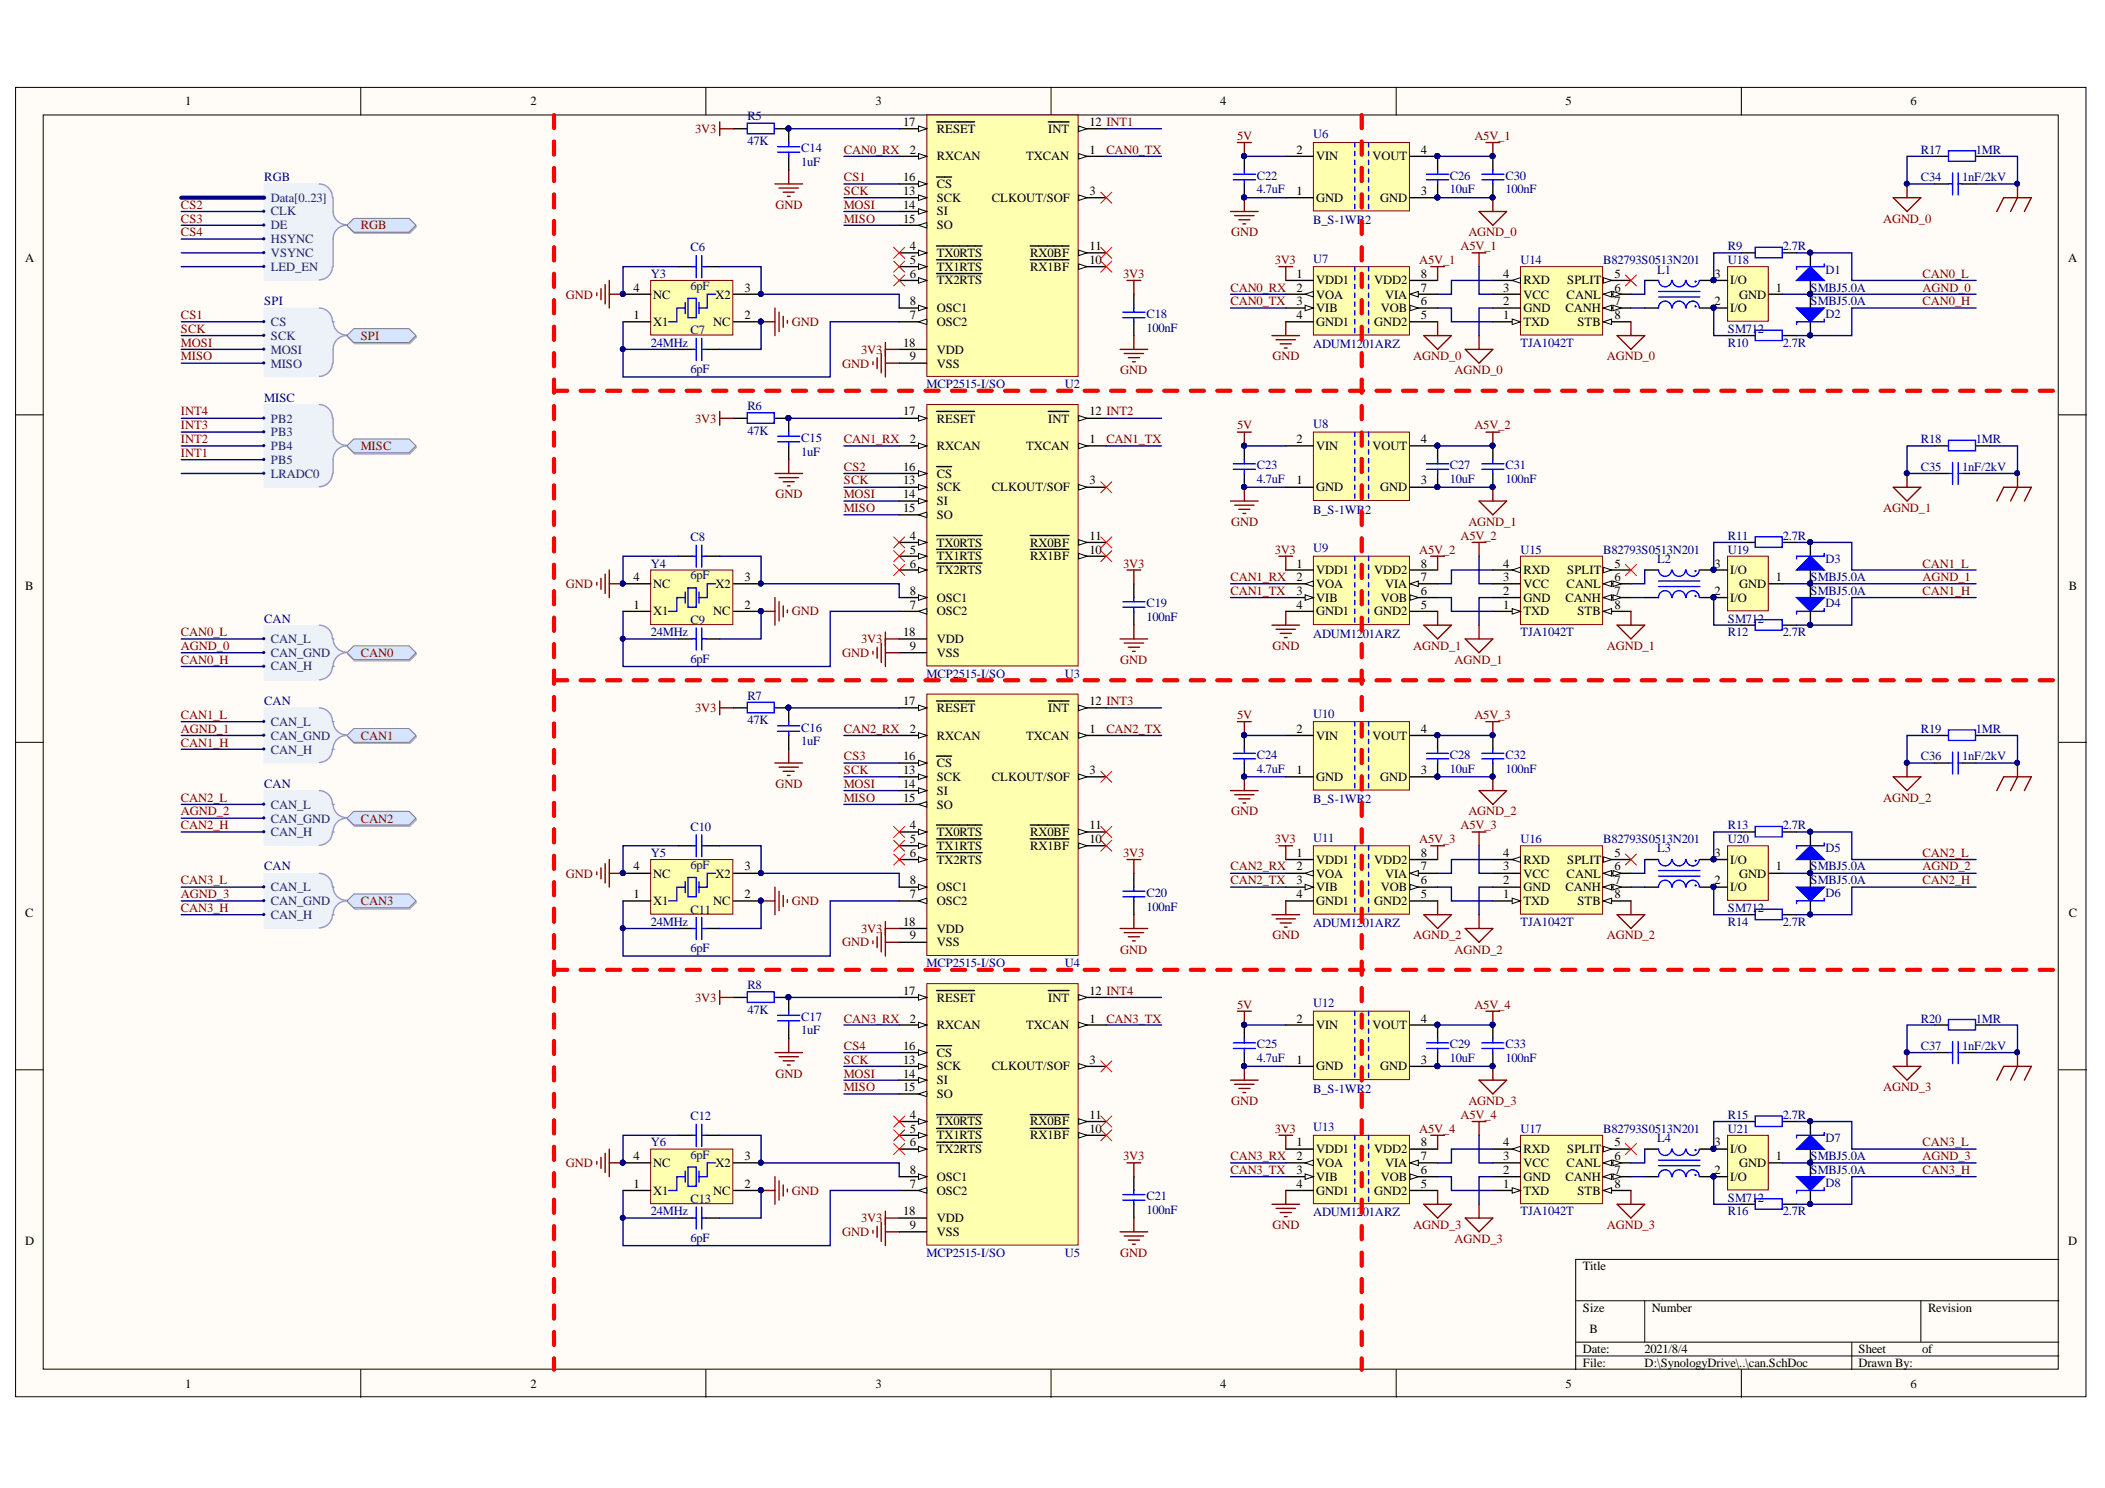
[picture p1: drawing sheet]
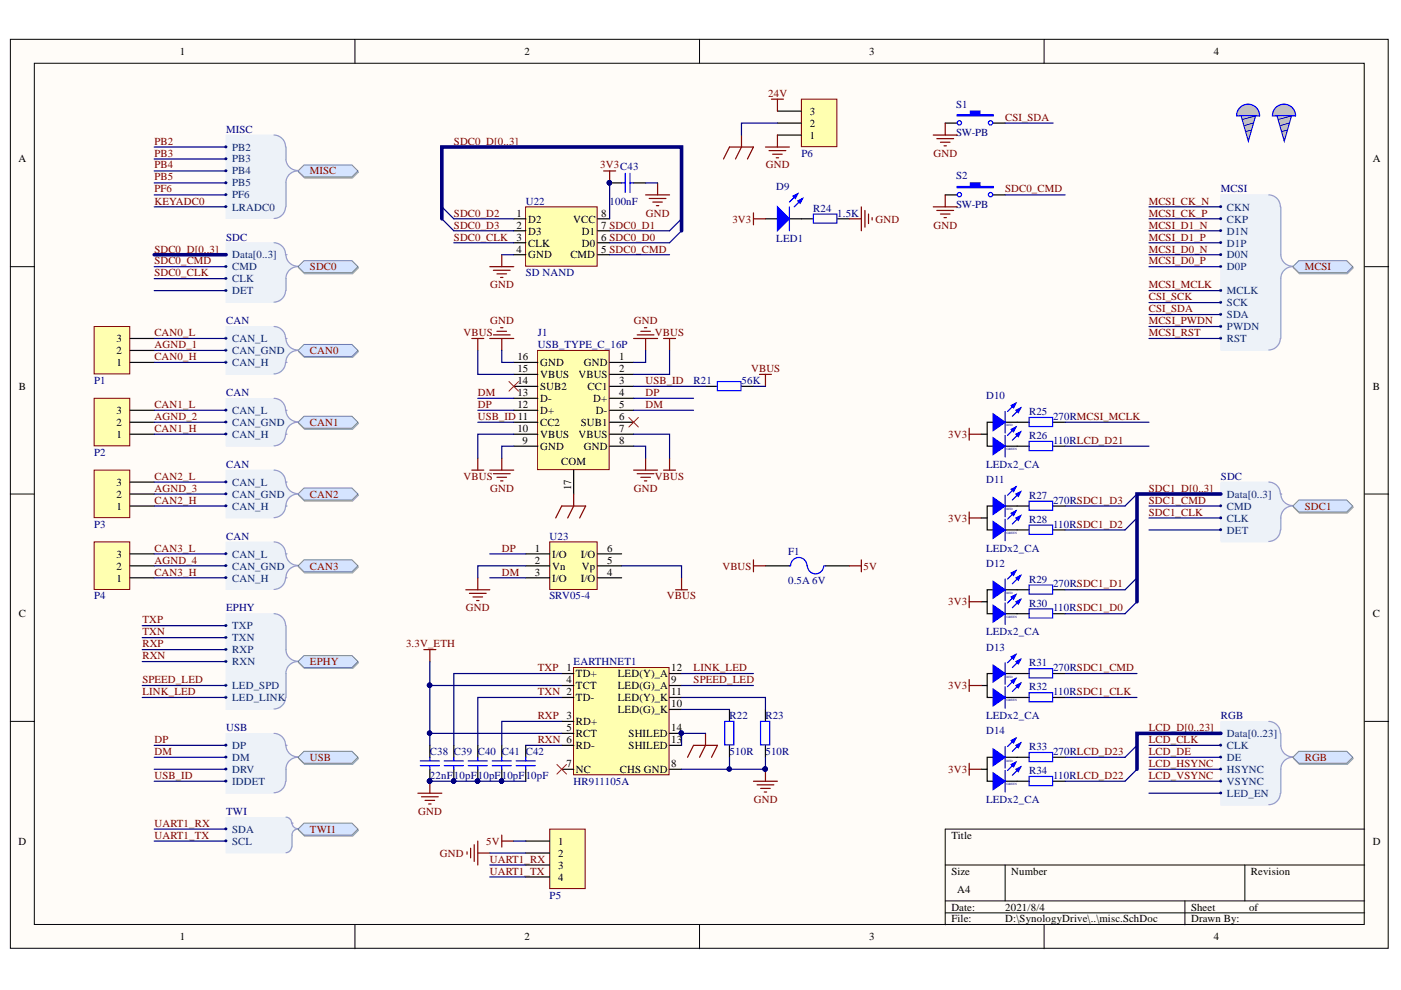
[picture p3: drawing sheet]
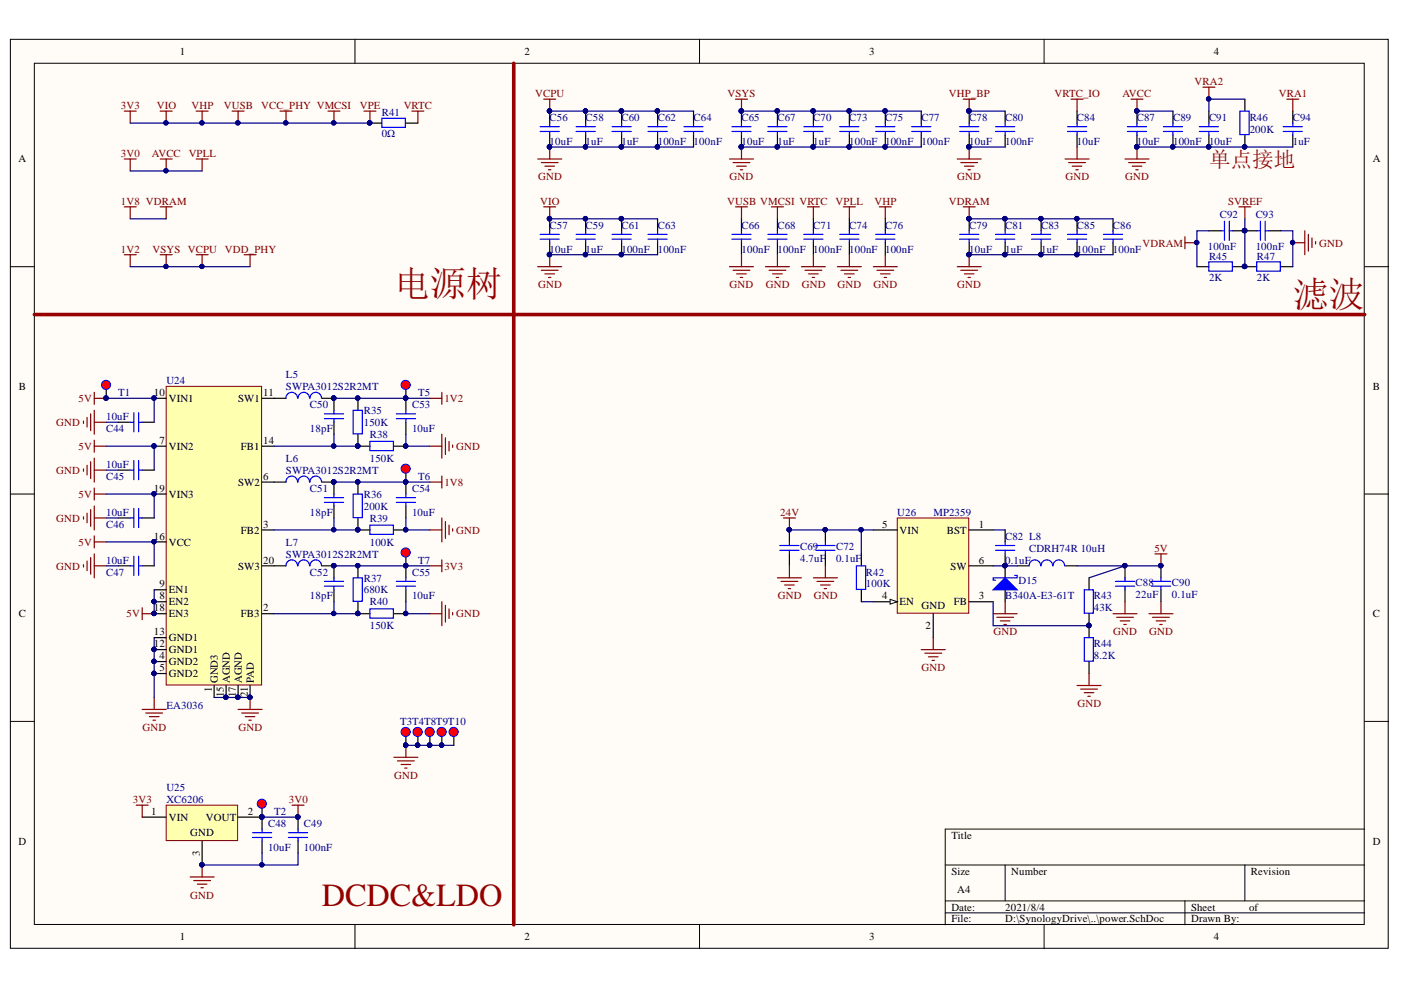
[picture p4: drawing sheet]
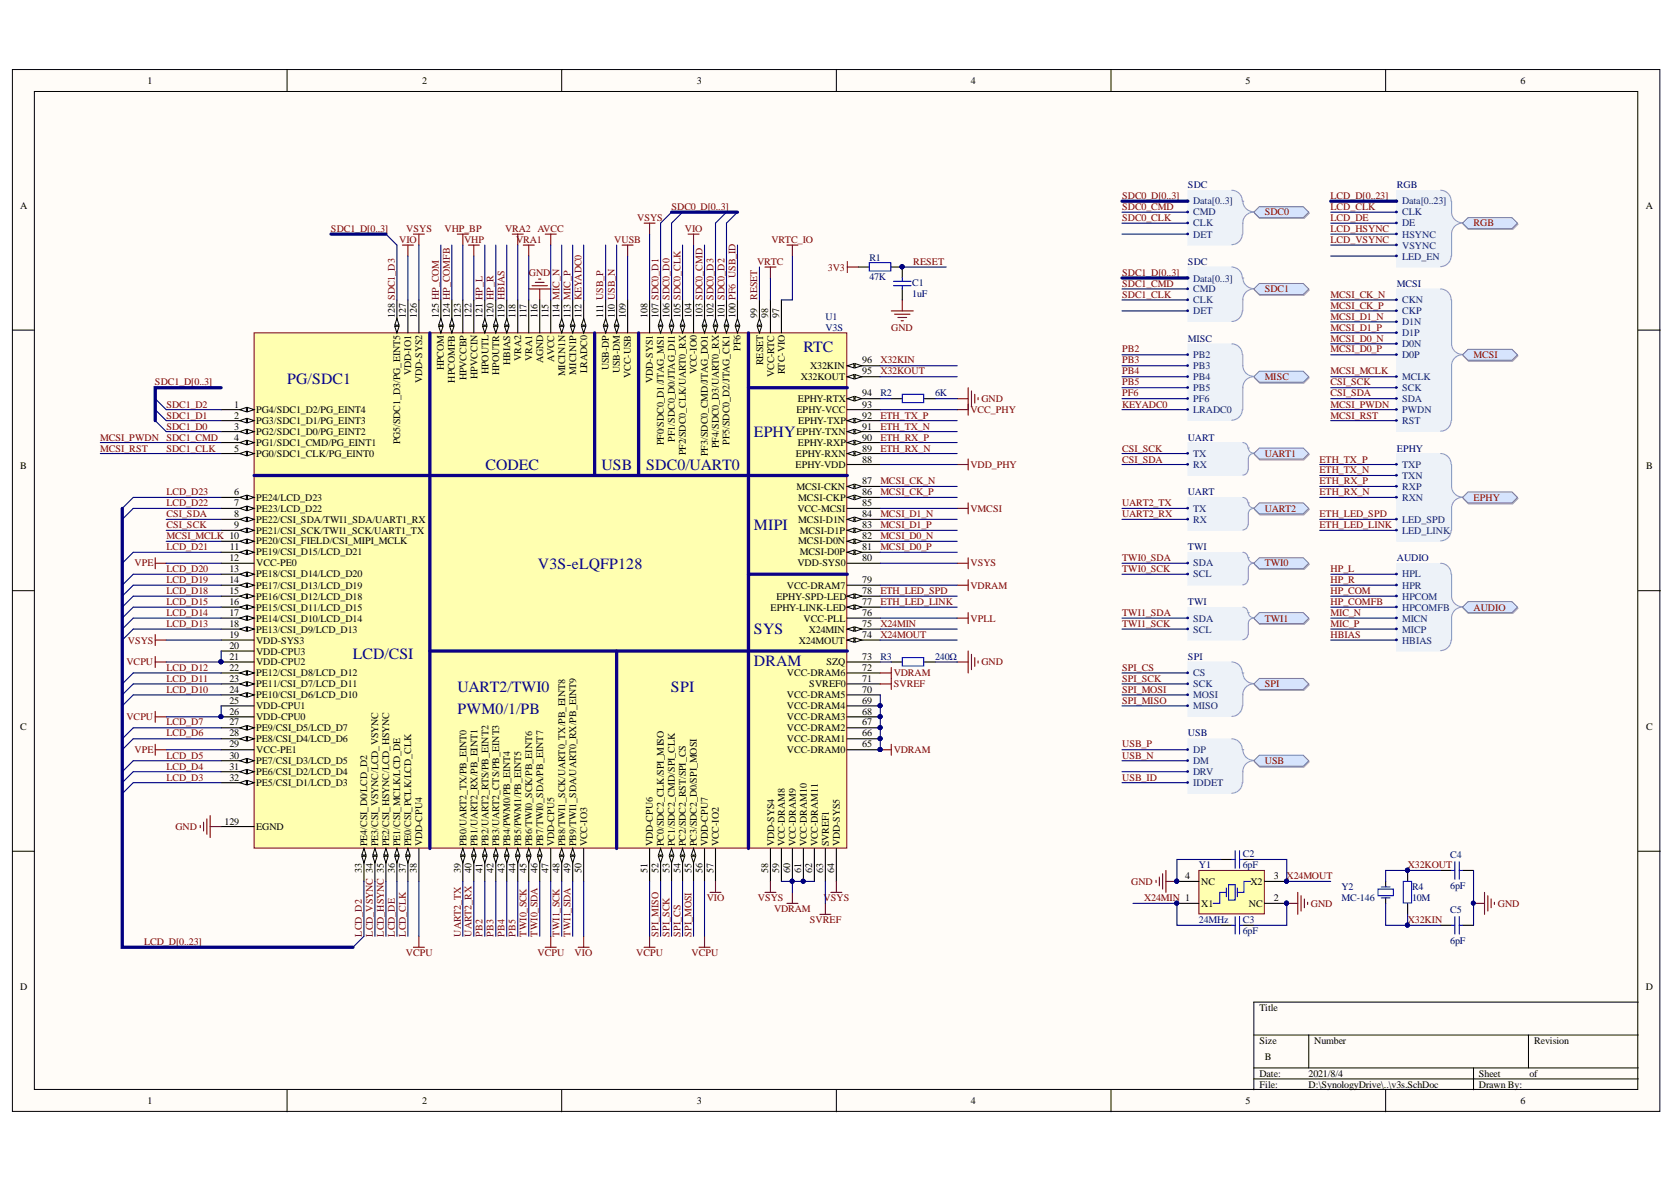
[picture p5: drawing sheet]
# Altium project can_gateway_4.PrjPcb
5 sheets, 219 parts. Net scope: hierarchical (ports join the sheet entries above them; power ports are global).
Board file: can_gateway_4.PcbDoc
Sheets:
  can_gateway_4.SchDoc
    U_v3s = v3s.SchDoc
    U_power = power.SchDoc
    U_can = can.SchDoc
    U_misc = misc.SchDoc

## Sheet can_gateway_4.SchDoc
size A4

### Sub-sheets
U_can = can.SchDoc: SPI (harness SPI), MISC (harness MISC), RGB (harness RGB), CAN3 (harness CAN), CAN2 (harness CAN), CAN1 (harness CAN), CAN0 (harness CAN)
U_misc = misc.SchDoc: SDC0 (harness SDC), CAN3 (harness CAN), CAN2 (harness CAN), CAN1 (harness CAN), CAN0 (harness CAN), EPHY (harness EPHY), USB (harness USB), MISC (harness MISC), SDC1 (harness SDC), RGB (harness RGB), MCSI (harness MCSI), TWI1 (harness TWI)
U_power = power.SchDoc: no entries
U_v3s = v3s.SchDoc: SDC0 (harness SDC), SDC1 (harness SDC), MISC (harness MISC), UART1 (harness UART), UART2 (harness UART), TWI0 (harness TWI), TWI1 (harness TWI), SPI (harness SPI), USB (harness USB), RGB (harness RGB), MCSI (harness MCSI), EPHY (harness EPHY), AUDIO (harness AUDIO)

### Buses and harness runs
harness sheet U_can/CAN0 = sheet U_misc/CAN0
harness sheet U_can/CAN1 = sheet U_misc/CAN1
harness sheet U_can/CAN2 = sheet U_misc/CAN2
harness sheet U_can/CAN3 = sheet U_misc/CAN3
harness sheet U_can/MISC = sheet U_misc/MISC = sheet U_v3s/MISC
harness sheet U_can/RGB = sheet U_misc/RGB = sheet U_v3s/RGB
harness sheet U_can/SPI = sheet U_v3s/SPI
harness sheet U_misc/EPHY = sheet U_v3s/EPHY
harness sheet U_misc/MCSI = sheet U_v3s/MCSI
harness sheet U_misc/SDC0 = sheet U_v3s/SDC0
harness sheet U_misc/SDC1 = sheet U_v3s/SDC1
harness sheet U_misc/TWI1 = sheet U_v3s/TWI1
harness sheet U_misc/USB = sheet U_v3s/USB

## Sheet v3s.SchDoc
size B

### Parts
C1  1uF  [CAPC1608L]
C2  6pF  [CAPC1608L]
C3  6pF  [CAPC1608L]
C4  6pF  [CAPC1608L]
C5  6pF  [CAPC1608L]
R1  47K  [RESC1608L]
R2  6K  [RESC1608L]
R3  240Ω  [RESC1608L]
R4  10M  [RESC1608L]
U1  V3S  [V3S_L]
Y1  24MHz  [XTAL-3225]
Y2  MC-146  [MC-146]

### Ports
AUDIO (harness AUDIO), EPHY (harness EPHY), MCSI (harness MCSI), MISC (harness MISC), RGB (harness RGB), SDC0 (harness SDC), SDC1 (harness SDC), SPI (harness SPI), TWI0 (harness TWI), TWI1 (harness TWI), UART1 (harness UART), UART2 (harness UART), USB (harness USB)

### Harnesses
SDC: Data[0..3], CMD, CLK, DET
UART: TX, RX
TWI: SDA, SCL
SPI: CS, SCK, MOSI, MISO
USB: DP, DM, DRV, IDDET
RGB: Data[0..23], CLK, DE, HSYNC, VSYNC, LED_EN
MCSI: CKN, CKP, D1N, D1P, D0N, D0P, MCLK, SCK, SDA, PWDN, RST
EPHY: TXP, TXN, RXP, RXN, LED_SPD, LED_LINK
AUDIO: HPL, HPR, HPCOM, HPCOMFB, MICP, HBIAS, MICN
MISC: PB2, PB3, PB4, PB5, LRADC0, PF6

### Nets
3V3: R1.1 U1.12(VCC-PE0) U1.29(VCC-PE1) U1.50(VCC-IO3) U1.57(VCC-IO2) U1.85(VCC-MCSI) U1.93(EPHY-VCC) U1.104(VCC-IO0) U1.109(VCC-USB) U1.122(HPVCCIN) U1.127(VDD-IO1)  [also labelled VCC_PHY, VHP, VIO, VMCSI, VPE, VUSB]
AVCC: U1.76(VCC-PLL) U1.115(AVCC)  [also labelled VPLL]  [project net 3V0]
GND: C1.1 C2.1 C3.2 C4.2 C5.2 R2.1 R3.1 U1.116(AGND) U1.129(EGND) Y1.2(NC) Y1.4(NC)
SVREF: U1.63(SVREF1) U1.71(SVREF0)
VCPU: U1.19(VDD-SYS3) U1.20(VDD-CPU3) U1.21(VDD-CPU2) U1.25(VDD-CPU1) U1.26(VDD-CPU0) U1.38(VDD-CPU4) U1.47(VDD-CPU5) U1.51(VDD-CPU6) U1.56(VDD-CPU7) U1.58(VDD-SYS4) U1.64(VDD-SYS5) U1.80(VDD-SYS0) U1.88(EPHY-VDD) U1.108(VDD-SYS1) U1.126(VDD-SYS2)  [also labelled VDD_PHY, VSYS]  [project net 1V2]
VDRAM: U1.59(VCC-DRAM8) U1.60(VCC-DRAM9) U1.61(VCC-DRAM10) U1.62(VCC-DRAM11) U1.65(VCC-DRAM0) U1.66(VCC-DRAM1) U1.67(VCC-DRAM2) U1.68(VCC-DRAM3) U1.69(VCC-DRAM4) U1.70(VCC-DRAM5) U1.72(VCC-DRAM6) U1.79(VCC-DRAM7)  [project net 1V8]
VHP_BP: U1.123(HPVCCBP)
VRA1: U1.117(VRA1)
VRA2: U1.118(VRA2)
VRTC: U1.98(VCC-RTC)
VRTC_IO: U1.97(RTC-VIO)
CSI_SCK: U1.9(PE21/CSI_SCK/TWI1_SCK/UART1_TX) ; port UART1.TX, port MCSI.SCK
CSI_SDA: U1.8(PE22/CSI_SDA/TWI1_SDA/UART1_RX) ; port UART1.RX, port MCSI.SDA
ETH_LED_LINK: U1.77(EPHY-LINK-LED) ; port EPHY.LED_LINK
ETH_LED_SPD: U1.78(EPHY-SPD-LED) ; port EPHY.LED_SPD
ETH_RX_N: U1.89(EPHY-RXN) ; port EPHY.RXN
ETH_RX_P: U1.90(EPHY-RXP) ; port EPHY.RXP
ETH_TX_N: U1.91(EPHY-TXN) ; port EPHY.TXN
ETH_TX_P: U1.92(EPHY-TXP) ; port EPHY.TXP
HBIAS: U1.119(HBIAS) ; port AUDIO.HBIAS
HP_COM: U1.125(HPCOM) ; port AUDIO.HPCOM
HP_COMFB: U1.124(HPCOMFB) ; port AUDIO.HPCOMFB
HP_L: U1.121(HPOUTL) ; port AUDIO.HPL
HP_R: U1.120(HPOUTR) ; port AUDIO.HPR
KEYADC0: U1.112(LRADC0) ; port MISC.LRADC0
LCD_CLK: U1.37(PE0/CSI_PCLK/LCD_CLK) ; port RGB.CLK  [project net CS2]
LCD_D2: U1.33(PE4/CSI_D0/LCD_D2)
LCD_D3: U1.32(PE5/CSI_D1/LCD_D3)
LCD_D4: U1.31(PE6/CSI_D2/LCD_D4)
LCD_D5: U1.30(PE7/CSI_D3/LCD_D5)
LCD_D6: U1.28(PE8/CSI_D4/LCD_D6)
LCD_D7: U1.27(PE9/CSI_D5/LCD_D7)
LCD_D10: U1.24(PE10/CSI_D6/LCD_D10)
LCD_D11: U1.23(PE11/CSI_D7/LCD_D11)
LCD_D12: U1.22(PE12/CSI_D8/LCD_D12)
LCD_D13: U1.18(PE13/CSI_D9/LCD_D13)
LCD_D14: U1.17(PE14/CSI_D10/LCD_D14)
LCD_D15: U1.16(PE15/CSI_D11/LCD_D15)
LCD_D18: U1.15(PE16/CSI_D12/LCD_D18)
LCD_D19: U1.14(PE17/CSI_D13/LCD_D19)
LCD_D20: U1.13(PE18/CSI_D14/LCD_D20)
LCD_D21: U1.11(PE19/CSI_D15/LCD_D21)
LCD_D22: U1.7(PE23/LCD_D22)
LCD_D23: U1.6(PE24/LCD_D23)
LCD_DE: U1.36(PE1/CSI_MCLK/LCD_DE) ; port RGB.DE  [project net CS3]
LCD_HSYNC: U1.35(PE2/CSI_HSYNC/LCD_HSYNC) ; port RGB.HSYNC  [project net CS4]
LCD_VSYNC: U1.34(PE3/CSI_VSYNC/LCD_VSYNC) ; port RGB.VSYNC
MCSI_CK_N: U1.87(MCSI-CKN) ; port MCSI.CKN
MCSI_CK_P: U1.86(MCSI-CKP) ; port MCSI.CKP
MCSI_D0_N: U1.82(MCSI-D0N) ; port MCSI.D0N
MCSI_D0_P: U1.81(MCSI-D0P) ; port MCSI.D0P
MCSI_D1_N: U1.84(MCSI-D1N) ; port MCSI.D1N
MCSI_D1_P: U1.83(MCSI-D1P) ; port MCSI.D1P
MCSI_MCLK: U1.10(PE20/CSI_FIELD/CSI_MIPI_MCLK) ; port MCSI.MCLK
MCSI_PWDN: U1.4(PG1/SDC1_CMD/PG_EINT1) ; port SDC1.CMD, port MCSI.PWDN  [also labelled SDC1_CMD]
MCSI_RST: U1.5(PG0/SDC1_CLK/PG_EINT0) ; port SDC1.CLK, port MCSI.RST  [also labelled SDC1_CLK]
MIC_N: U1.114(MICIN1N) ; port AUDIO.MICN
MIC_P: U1.113(MICIN1P) ; port AUDIO.MICP
PB2: U1.41(PB2/UART2_RTS/PB_EINT2) ; port MISC.PB2  [project net INT4]
PB3: U1.42(PB3/UART2_CTS/PB_EINT3) ; port MISC.PB3  [project net INT3]
PB4: U1.43(PB4/PWM0/PB_EINT4) ; port MISC.PB4  [project net INT2]
PB5: U1.44(PB5/PWM1/PB_EINT5) ; port MISC.PB5  [project net INT1]
PF6: U1.100(PF6) ; port USB.IDDET, port MISC.PF6  [also labelled USB_ID]
RESET: C1.2 R1.2 U1.99(RESET)
SDC0_CLK: U1.105(PF2/SDC0_CLK/UART0_RX) ; port SDC0.CLK
SDC0_CMD: U1.103(PF3/SDC0_CMD/JTAG_DO1) ; port SDC0.CMD
SDC0_D0: U1.106(PF1/SDC0_D0/JTAG_DI1)
SDC0_D1: U1.107(PF0/SDC0_D1/JTAG_MS1)
SDC0_D2: U1.101(PF5/SDC0_D2/JTAG_CK1)
SDC0_D3: U1.102(PF4/SDC0_D3/UART0_RX)
SDC1_D0: U1.3(PG2/SDC1_D0/PG_EINT2)
SDC1_D1: U1.2(PG3/SDC1_D1/PG_EINT3)
SDC1_D2: U1.1(PG4/SDC1_D2/PG_EINT4)
SDC1_D3: U1.128(PG5/SDC1_D3/PG_EINT5)
SPI_CS: U1.54(PC2/SDC2_RST/SPI_CS) ; port SPI.CS  [project net CS1]
SPI_MISO: U1.52(PC0/SDC2_CLK/SPI_MISO) ; port SPI.MISO  [project net MISO]
SPI_MOSI: U1.55(PC3/SDC2_D0/SPI_MOSI) ; port SPI.MOSI  [project net MOSI]
SPI_SCK: U1.53(PC1/SDC2_CMD/SPI_CLK) ; port SPI.SCK  [project net SCK]
TWI0_SCK: U1.45(PB6/TWI0_SCK/PB_EINT6) ; port TWI0.SCL
TWI0_SDA: U1.46(PB7/TWI0_SDA/PB_EINT7) ; port TWI0.SDA
TWI1_SCK: U1.48(PB8/TWI1_SCK/UART0_TX/PB_EINT8) ; port TWI1.SCL
TWI1_SDA: U1.49(PB9/TWI1_SDA/UART0_RX/PB_EINT9) ; port TWI1.SDA
UART2_RX: U1.40(PB1/UART2_RX/PB_EINT1) ; port UART2.RX
UART2_TX: U1.39(PB0/UART2_TX/PB_EINT0) ; port UART2.TX
USB_N: U1.110(USB-DM) ; port USB.DM  [project net DM]
USB_P: U1.111(USB-DP) ; port USB.DP  [project net DP]
X24MIN: C3.1 U1.75(X24MIN) Y1.1(X1)
X24MOUT: C2.2 U1.74(X24MOUT) Y1.3(X2)
X32KIN: C5.1 R4.1 U1.96(X32KIN) Y2.2(OSC2)
X32KOUT: C4.1 R4.2 U1.95(X32KOUT) Y2.1(OSC1)
NetR2_2: R2.2 U1.94(EPHY-RTX)
NetR3_2: R3.2 U1.73(SZQ)

### Buses and harness runs
bus LCD_D[0..23]
bus SDC0_D[0..3]
bus SDC1_D[0..3]

## Sheet power.SchDoc
size A4

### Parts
C44  10uF  [CAPC1608L]
C45  10uF  [CAPC1608L]
C46  10uF  [CAPC1608L]
C47  10uF  [CAPC1608L]
C48  10uF  [CAPC1608L]
C49  100nF  [CAPC1608L]
C50  18pF  [CAPC1608L]
C51  18pF  [CAPC1608L]
C52  18pF  [CAPC1608L]
C53  10uF  [CAPC1608L]
C54  10uF  [CAPC1608L]
C55  10uF  [CAPC1608L]
C56  10uF  [CAPC1608L]
C57  10uF  [CAPC1608L]
C58  1uF  [CAPC1608L]
C59  1uF  [CAPC1608L]
C60  1uF  [CAPC1608L]
C61  100nF  [CAPC1608L]
C62  100nF  [CAPC1608L]
C63  100nF  [CAPC1608L]
C64  100nF  [CAPC1608L]
C65  10uF  [CAPC1608L]
C66  100nF  [CAPC1608L]
C67  1uF  [CAPC1608L]
C68  100nF  [CAPC1608L]
C69  4.7uF  [CAPC3216L]
C70  1uF  [CAPC1608L]
C71  100nF  [CAPC1608L]
C72  0.1uF  [CAPC2012L]
C73  100nF  [CAPC1608L]
C74  100nF  [CAPC1608L]
C75  100nF  [CAPC1608L]
C76  100nF  [CAPC1608L]
C77  100nF  [CAPC1608L]
C78  10uF  [CAPC1608L]
C79  10uF  [CAPC1608L]
C80  100nF  [CAPC1608L]
C81  1uF  [CAPC1608L]
C82  0.1uF  [CAPC1608L]
C83  1uF  [CAPC1608L]
C84  10uF  [CAPC1608L]
C85  100nF  [CAPC1608L]
C86  100nF  [CAPC1608L]
C87  10uF  [CAPC1608L]
C88  22uF  [CAPC3216L]
C89  100nF  [CAPC1608L]
C90  0.1uF  [CAPC2012L]
C91  10uF  [CAPC1608L]
C92  100nF  [CAPC1608L]
C93  100nF  [CAPC1608L]
C94  1uF  [CAPC1608L]
D15  B340A-E3-61T  [DO-214AC]
L5  SWPA3012S2R2MT  [IND3012_L]
L6  SWPA3012S2R2MT  [IND3012_L]
L7  SWPA3012S2R2MT  [IND3012_L]
L8  CDRH74R 10uH  [IND_7545]
R35  150K  [RESC1608L]
R36  200K  [RESC1608L]
R37  680K  [RESC1608L]
R38  150K  [RESC1608L]
R39  100K  [RESC1608L]
R40  150K  [RESC1608L]
R41  0Ω  [RESC1608L]
R42  100K  [RESC1608L]
R43  43K  [RESC1608L]
R44  8.2K  [RESC1608L]
R45  2K  [RESC1608L]
R46  200K  [RESC1608L]
R47  2K  [RESC1608L]
T1  TEST_POINT  [TEST_POINT_0.8]  (value not drawn)
T2  TEST_POINT  [TEST_POINT_0.8]  (value not drawn)
T3  TEST_POINT  [TEST_POINT_0.8]  (value not drawn)
T4  TEST_POINT  [TEST_POINT_0.8]  (value not drawn)
T5  TEST_POINT  [TEST_POINT_0.8]  (value not drawn)
T6  TEST_POINT  [TEST_POINT_0.8]  (value not drawn)
T7  TEST_POINT  [TEST_POINT_0.8]  (value not drawn)
T8  TEST_POINT  [TEST_POINT_0.8]  (value not drawn)
T9  TEST_POINT  [TEST_POINT_0.8]  (value not drawn)
T10  TEST_POINT  [TEST_POINT_0.8]  (value not drawn)
U24  EA3036  [QFN20_L]
U25  XC6206  [SOT23_L]
U26  MP2359  [SOT23-6_L]

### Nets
1V2: C50.2 C53.2 C56.2 C58.2 C60.2 C62.2 C64.2 C65.2 C67.2 C70.2 C73.2 C75.2 C77.2 L5.2 R35.2 T5.1  [also labelled VCPU, VDD_PHY, VSYS]
1V8: C51.2 C54.2 C79.2 C81.2 C83.2 C85.2 C86.2 C92.2 L6.2 R36.2 R45.1 T6.1  [also labelled VDRAM]
3V0: C48.2 C49.2 C74.2 C87.2 C89.2 T2.1 U25.2(VOUT)  [also labelled AVCC, VPLL]
3V3: C52.2 C55.2 C57.2 C59.2 C61.2 C63.2 C66.2 C68.2 C76.2 L7.2 R37.2 R41.1 T7.1 U25.1(VIN)  [also labelled VCC_PHY, VHP, VIO, VMCSI, VPE, VUSB]
5V: C44.1 C45.1 C46.1 C47.1 C88.2 C90.2 L8.2 R43.2 T1.1 U24.7(VIN2) U24.8(EN2) U24.9(EN1) U24.10(VIN1) U24.16(VCC) U24.18(EN3) U24.19(VIN3)
24V: C69.2 C72.2 R42.2 U26.5(VIN)
GND: C44.2 C45.2 C46.2 C47.2 C48.1 C49.1 C53.1 C54.1 C55.1 C56.1 C57.1 C58.1 C59.1 C60.1 C61.1 C62.1 C63.1 C64.1 C65.1 C66.1 C67.1 C68.1 C69.1 C70.1 C71.1 C72.1 C73.1 C74.1 C75.1 C76.1 C77.1 C78.1 C79.1 C80.1 C81.1 C83.1 C84.1 C85.1 C86.1 C87.1 C88.1 C89.1 C90.1 C91.1 C93.1 C94.1 D15.1(A) R38.1 R39.1 R40.1 R44.1 R46.1 R47.2 T3.1 T4.1 T8.1 T9.1 T10.1 U24.1(GND3) U24.4(GND2) U24.5(GND2) U24.12(GND1) U24.13(GND1) U24.15(AGND) U24.17(AGND) U24.21(PAD) U25.3(GND) U26.2(GND)
SVREF: C92.1 C93.2 R45.2 R47.1
VHP_BP: C78.2 C80.2
VRA1: C94.2
VRA2: C91.2 R46.2
VRTC: C71.2 R41.2
VRTC_IO: C84.2
NetC50_1: C50.1 R35.1 R38.2 U24.14(FB1)
NetC51_1: C51.1 R36.1 R39.2 U24.3(FB2)
NetC52_1: C52.1 R37.1 R40.2 U24.2(FB3)
NetC82_1: C82.1 D15.2(K) L8.1 U26.6(SW)
NetC82_2: C82.2 U26.1(BST)
NetL5_1: L5.1 U24.11(SW1)
NetL6_1: L6.1 U24.6(SW2)
NetL7_1: L7.1 U24.20(SW3)
NetR42_1: R42.1 U26.4(EN)
NetR43_1: R43.1 R44.2 U26.3(FB)

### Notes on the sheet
- 单点接地
- 电源树
- (near R47) 滤波
- (near C49) DCDC&LDO

## Sheet can.SchDoc
size B

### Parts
C6  6pF  [CAPC1608L]
C7  6pF  [CAPC1608L]
C8  6pF  [CAPC1608L]
C9  6pF  [CAPC1608L]
C10  6pF  [CAPC1608L]
C11  6pF  [CAPC1608L]
C12  6pF  [CAPC1608L]
C13  6pF  [CAPC1608L]
C14  1uF  [CAPC1608L]
C15  1uF  [CAPC1608L]
C16  1uF  [CAPC1608L]
C17  1uF  [CAPC1608L]
C18  100nF  [CAPC1608L]
C19  100nF  [CAPC1608L]
C20  100nF  [CAPC1608L]
C21  100nF  [CAPC1608L]
C22  4.7uF  [CAPC2012L]
C23  4.7uF  [CAPC2012L]
C24  4.7uF  [CAPC2012L]
C25  4.7uF  [CAPC2012L]
C26  10uF  [CAPC2012L]
C27  10uF  [CAPC2012L]
C28  10uF  [CAPC2012L]
C29  10uF  [CAPC2012L]
C30  100nF  [CAPC1608L]
C31  100nF  [CAPC1608L]
C32  100nF  [CAPC1608L]
C33  100nF  [CAPC1608L]
C34  1nF/2kV  [CAPC3216L]
C35  1nF/2kV  [CAPC3216L]
C36  1nF/2kV  [CAPC3216L]
C37  1nF/2kV  [CAPC3216L]
D1  SMBJ5.0A  [DO-214AA]
D2  SMBJ5.0A  [DO-214AA]
D3  SMBJ5.0A  [DO-214AA]
D4  SMBJ5.0A  [DO-214AA]
D5  SMBJ5.0A  [DO-214AA]
D6  SMBJ5.0A  [DO-214AA]
D7  SMBJ5.0A  [DO-214AA]
D8  SMBJ5.0A  [DO-214AA]
L1  B82793S0513N201  [IND0163-B]
L2  B82793S0513N201  [IND0163-B]
L3  B82793S0513N201  [IND0163-B]
L4  B82793S0513N201  [IND0163-B]
R5  47K  [RESC1608L]
R6  47K  [RESC1608L]
R7  47K  [RESC1608L]
R8  47K  [RESC1608L]
R9  2.7R  [RESC3216L]
R10  2.7R  [RESC3216L]
R11  2.7R  [RESC3216L]
R12  2.7R  [RESC3216L]
R13  2.7R  [RESC3216L]
R14  2.7R  [RESC3216L]
R15  2.7R  [RESC3216L]
R16  2.7R  [RESC3216L]
R17  1MR  [RESC3216L]
R18  1MR  [RESC3216L]
R19  1MR  [RESC3216L]
R20  1MR  [RESC3216L]
U2  MCP2515-I/SO  [SOIC18_N]
U3  MCP2515-I/SO  [SOIC18_N]
U4  MCP2515-I/SO  [SOIC18_N]
U5  MCP2515-I/SO  [SOIC18_N]
U6  B_S-1WR2  [B_S-1WR2]
U7  ADUM1201ARZ  [SOIC8_L]
U8  B_S-1WR2  [B_S-1WR2]
U9  ADUM1201ARZ  [SOIC8_L]
U10  B_S-1WR2  [B_S-1WR2]
U11  ADUM1201ARZ  [SOIC8_L]
U12  B_S-1WR2  [B_S-1WR2]
U13  ADUM1201ARZ  [SOIC8_L]
U14  TJA1042T  [SOIC8_L]
U15  TJA1042T  [SOIC8_L]
U16  TJA1042T  [SOIC8_L]
U17  TJA1042T  [SOIC8_L]
U18  SM712  [SOT23_L]
U19  SM712  [SOT23_L]
U20  SM712  [SOT23_L]
U21  SM712  [SOT23_L]
Y3  24MHz  [XTAL-3225]
Y4  24MHz  [XTAL-3225]
Y5  24MHz  [XTAL-3225]
Y6  24MHz  [XTAL-3225]

### Ports
CAN0 (harness CAN), CAN1 (harness CAN), CAN2 (harness CAN), CAN3 (harness CAN), MISC (harness MISC), RGB (harness RGB), SPI (harness SPI)

### Harnesses
SPI: CS, SCK, MOSI, MISO
MISC: PB2, PB3, PB4, PB5, LRADC0
RGB: Data[0..23], CLK, DE, HSYNC, VSYNC, LED_EN
CAN: CAN_L, CAN_GND, CAN_H

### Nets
3V3: C18.2 C19.2 C20.2 C21.2 R5.1 R6.1 R7.1 R8.1 U2.18(VDD) U3.18(VDD) U4.18(VDD) U5.18(VDD) U7.1(VDD1) U9.1(VDD1) U11.1(VDD1) U13.1(VDD1)
5V: C22.2 C23.2 C24.2 C25.2 U6.2(VIN) U8.2(VIN) U10.2(VIN) U12.2(VIN)
A5V_1: C26.2 C30.1 U6.4(VOUT) U7.8(VDD2) U14.3(VCC)
A5V_2: C27.2 C31.1 U8.4(VOUT) U9.8(VDD2) U15.3(VCC)
A5V_3: C28.2 C32.1 U10.4(VOUT) U11.8(VDD2) U16.3(VCC)
A5V_4: C29.2 C33.1 U12.4(VOUT) U13.8(VDD2) U17.3(VCC)
AGND_0: C26.1 C30.2 C34.1 D1.1(A) D2.1(A) R17.2 U6.3(GND) U7.5(GND2) U14.2(GND) U14.8(STB) U18.1(GND) ; port CAN0.CAN_GND
AGND_1: C27.1 C31.2 C35.1 D3.1(A) D4.1(A) R18.2 U8.3(GND) U9.5(GND2) U15.2(GND) U15.8(STB) U19.1(GND) ; port CAN1.CAN_GND
AGND_2: C28.1 C32.2 C36.1 D5.1(A) D6.1(A) R19.2 U10.3(GND) U11.5(GND2) U16.2(GND) U16.8(STB) U20.1(GND) ; port CAN2.CAN_GND
AGND_3: C29.1 C33.2 C37.1 D7.1(A) D8.1(A) R20.2 U12.3(GND) U13.5(GND2) U17.2(GND) U17.8(STB) U21.1(GND) ; port CAN3.CAN_GND
EARTH: C34.2 C35.2 C36.2 C37.2 R17.1 R18.1 R19.1 R20.1
GND: C6.1 C7.2 C8.1 C9.2 C10.1 C11.2 C12.1 C13.2 C14.1 C15.1 C16.1 C17.1 C18.1 C19.1 C20.1 C21.1 C22.1 C23.1 C24.1 C25.1 U2.9(VSS) U3.9(VSS) U4.9(VSS) U5.9(VSS) U6.1(GND) U7.4(GND1) U8.1(GND) U9.4(GND1) U10.1(GND) U11.4(GND1) U12.1(GND) U13.4(GND1) Y3.2(NC) Y3.4(NC) Y4.2(NC) Y4.4(NC) Y5.2(NC) Y5.4(NC) Y6.2(NC) Y6.4(NC)
CAN0_H: D2.2(K) R10.1 ; port CAN0.CAN_H
CAN0_L: D1.2(K) R9.1 ; port CAN0.CAN_L
CAN0_RX: U2.2(RXCAN) U7.2(VOA)
CAN0_TX: U2.1(TXCAN) U7.3(VIB)
CAN1_H: D4.2(K) R12.1 ; port CAN1.CAN_H
CAN1_L: D3.2(K) R11.1 ; port CAN1.CAN_L
CAN1_RX: U3.2(RXCAN) U9.2(VOA)
CAN1_TX: U3.1(TXCAN) U9.3(VIB)
CAN2_H: D6.2(K) R14.1 ; port CAN2.CAN_H
CAN2_L: D5.2(K) R13.1 ; port CAN2.CAN_L
CAN2_RX: U4.2(RXCAN) U11.2(VOA)
CAN2_TX: U4.1(TXCAN) U11.3(VIB)
CAN3_H: D8.2(K) R16.1 ; port CAN3.CAN_H
CAN3_L: D7.2(K) R15.1 ; port CAN3.CAN_L
CAN3_RX: U5.2(RXCAN) U13.2(VOA)
CAN3_TX: U5.1(TXCAN) U13.3(VIB)
CS1: U2.16(~{CS}) ; port SPI.CS
CS2: U3.16(~{CS}) ; port RGB.CLK
CS3: U4.16(~{CS}) ; port RGB.DE
CS4: U5.16(~{CS}) ; port RGB.HSYNC
INT1: U2.12(~{INT}) ; port MISC.PB5
INT2: U3.12(~{INT}) ; port MISC.PB4
INT3: U4.12(~{INT}) ; port MISC.PB3
INT4: U5.12(~{INT}) ; port MISC.PB2
MISO: U2.15(SO) U3.15(SO) U4.15(SO) U5.15(SO) ; port SPI.MISO
MOSI: U2.14(SI) U3.14(SI) U4.14(SI) U5.14(SI) ; port SPI.MOSI
SCK: U2.13(SCK) U3.13(SCK) U4.13(SCK) U5.13(SCK) ; port SPI.SCK
NetC6_2: C6.2 U2.8(OSC1) Y3.3(X2)
NetC7_1: C7.1 U2.7(OSC2) Y3.1(X1)
NetC8_2: C8.2 U3.8(OSC1) Y4.3(X2)
NetC9_1: C9.1 U3.7(OSC2) Y4.1(X1)
NetC10_2: C10.2 U4.8(OSC1) Y5.3(X2)
NetC11_1: C11.1 U4.7(OSC2) Y5.1(X1)
NetC12_2: C12.2 U5.8(OSC1) Y6.3(X2)
NetC13_1: C13.1 U5.7(OSC2) Y6.1(X1)
NetC14_2: C14.2 R5.2 U2.17(~{RESET})
NetC15_2: C15.2 R6.2 U3.17(~{RESET})
NetC16_2: C16.2 R7.2 U4.17(~{RESET})
NetC17_2: C17.2 R8.2 U5.17(~{RESET})
NetL1_1: L1.1 R10.2 U18.2(I/O)
NetL1_2: L1.2 U14.7(CANH)
NetL1_3: L1.3 U14.6(CANL)
NetL1_4: L1.4 R9.2 U18.3(I/O)
NetL2_1: L2.1 R12.2 U19.2(I/O)
NetL2_2: L2.2 U15.7(CANH)
NetL2_3: L2.3 U15.6(CANL)
NetL2_4: L2.4 R11.2 U19.3(I/O)
NetL3_1: L3.1 R14.2 U20.2(I/O)
NetL3_2: L3.2 U16.7(CANH)
NetL3_3: L3.3 U16.6(CANL)
NetL3_4: L3.4 R13.2 U20.3(I/O)
NetL4_1: L4.1 R16.2 U21.2(I/O)
NetL4_2: L4.2 U17.7(CANH)
NetL4_3: L4.3 U17.6(CANL)
NetL4_4: L4.4 R15.2 U21.3(I/O)
NetU7_6: U7.6(VOB) U14.1(TXD)
NetU7_7: U7.7(VIA) U14.4(RXD)
NetU9_6: U9.6(VOB) U15.1(TXD)
NetU9_7: U9.7(VIA) U15.4(RXD)
NetU11_6: U11.6(VOB) U16.1(TXD)
NetU11_7: U11.7(VIA) U16.4(RXD)
NetU13_6: U13.6(VOB) U17.1(TXD)
NetU13_7: U13.7(VIA) U17.4(RXD)

Not connected (* = marked no-connect by the designer): U2 3(CLKOUT/SOF)* 4(~{TX0RTS})* 5(~{TX1RTS})* 6(~{TX2RTS})* 10(~{RX1BF})* 11(~{RX0BF})*; U3 3(CLKOUT/SOF)* 4(~{TX0RTS})* 5(~{TX1RTS})* 6(~{TX2RTS})* 10(~{RX1BF})* 11(~{RX0BF})*; U4 3(CLKOUT/SOF)* 4(~{TX0RTS})* 5(~{TX1RTS})* 6(~{TX2RTS})* 10(~{RX1BF})* 11(~{RX0BF})*; U5 3(CLKOUT/SOF)* 4(~{TX0RTS})* 5(~{TX1RTS})* 6(~{TX2RTS})* 10(~{RX1BF})* 11(~{RX0BF})*; U14 5(SPLIT)*; U15 5(SPLIT)*; U16 5(SPLIT)*; U17 5(SPLIT)*

## Sheet misc.SchDoc
size A4

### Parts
C38  22nF  [CAPC1608L]
C39  10pF  [CAPC1608L]
C40  10pF  [CAPC1608L]
C41  10pF  [CAPC1608L]
C42  10pF  [CAPC1608L]
C43  100nF  [CAPC1608L]
D9  LED1  [LED_3]
D10  LEDx2_CA  [LED_3x2]
D11  LEDx2_CA  [LED_3x2]
D12  LEDx2_CA  [LED_3x2]
D13  LEDx2_CA  [LED_3x2]
D14  LEDx2_CA  [LED_3x2]
EARTHNET1  HR911105A  [HR911105A]
F1  0.5A 6V  [FUSE2012L]
J1  USB_TYPE_C_16P  [USB_TYPEC_16P]
M1  M  [M3]  (value not drawn)
M2  M  [M3]  (value not drawn)
P1  Header 3  [KF2EDGR-5.08-3P_S]  (value not drawn)
P2  Header 3  [KF2EDGR-5.08-3P_S]  (value not drawn)
P3  Header 3  [KF2EDGR-5.08-3P_S]  (value not drawn)
P4  Header 3  [KF2EDGR-5.08-3P_S]  (value not drawn)
P5  Header 4  [HDR1X4]  (value not drawn)
P6  Header 3  [KF2EDGR-5.08-3P_S]  (value not drawn)
R21  56K  [RESC1005L]
R22  510R  [RESC1608L]
R23  510R  [RESC1608L]
R24  1.5K  [RESC1608L]
R25  270R  [RESC1608L]
R26  110R  [RESC1608L]
R27  270R  [RESC1608L]
R28  110R  [RESC1608L]
R29  270R  [RESC1608L]
R30  110R  [RESC1608L]
R31  270R  [RESC1608L]
R32  110R  [RESC1608L]
R33  270R  [RESC1608L]
R34  110R  [RESC1608L]
S1  SW-PB  [SW_4.5x3.8]
S2  SW-PB  [SW-3x6]
U22  SD NAND  [QFN8_L]
U23  SRV05-4  [SOT23-6_L]

### Ports
CAN0 (harness CAN), CAN1 (harness CAN), CAN2 (harness CAN), CAN3 (harness CAN), EPHY (harness EPHY), MCSI (harness MCSI), MISC (harness MISC), RGB (harness RGB), SDC0 (harness SDC), SDC1 (harness SDC), TWI1 (harness TWI), USB (harness USB)

### Harnesses
SDC: Data[0..3], CMD, CLK, DET
CAN: CAN_L, CAN_GND, CAN_H
EPHY: TXP, TXN, RXP, RXN, LED_SPD, LED_LINK
USB: DP, DM, DRV, IDDET
MISC: PB2, PB3, PB4, PB5, LRADC0, PF6
MCSI: CKN, CKP, D1N, D1P, D0N, D0P, MCLK, SCK, SDA, PWDN, RST
RGB: Data[0..23], CLK, DE, HSYNC, VSYNC, LED_EN
TWI: SDA, SCL

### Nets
3.3V_ETH: C38.2 EARTHNET1.4(TCT) EARTHNET1.5(RCT)
3V3: C43.1 D9.1(A) D10.2(A) D11.2(A) D12.2(A) D13.2(A) D14.2(A) U22.8(VCC)
5V: F1.2 P5.1
24V: P6.3
AGND_1: P1.2 ; port CAN0.CAN_GND  [project net AGND_0]
AGND_2: P2.2 ; port CAN1.CAN_GND  [project net AGND_1]
AGND_3: P3.2 ; port CAN2.CAN_GND  [project net AGND_2]
AGND_4: P4.2 ; port CAN3.CAN_GND  [project net AGND_3]
EARTH: EARTHNET1.13(SHILED) EARTHNET1.14(SHILED) J1.17(COM) P6.2
GND: C38.1 C39.1 C40.1 C41.1 C42.1 C43.2 EARTHNET1.8(CHS_GND) J1.1(GND) J1.8(GND) J1.9(GND) J1.16(GND) P5.2 P6.1 R22.1 R23.1 R24.2 S1.1 S2.1 U22.4(GND) U23.2(Vn)
VBUS: F1.1 J1.2(VBUS) J1.7(VBUS) J1.10(VBUS) J1.15(VBUS) R21.2 U23.5(Vp)
CAN0_H: P1.1 ; port CAN0.CAN_H
CAN0_L: P1.3 ; port CAN0.CAN_L
CAN1_H: P2.1 ; port CAN1.CAN_H
CAN1_L: P2.3 ; port CAN1.CAN_L
CAN2_H: P3.1 ; port CAN2.CAN_H
CAN2_L: P3.3 ; port CAN2.CAN_L
CAN3_H: P4.1 ; port CAN3.CAN_H
CAN3_L: P4.3 ; port CAN3.CAN_L
CSI_SDA: S1.2 ; port MCSI.SDA
DM: J1.5(D-) J1.13(D-) U23.3(I/O) ; port USB.DM
DP: J1.4(D+) J1.12(D+) U23.1(I/O) ; port USB.DP
LCD_D21: R26.2
LCD_D22: R34.2
LCD_D23: R33.2
LINK_LED: EARTHNET1.12(LED(Y)_A) ; port EPHY.LED_LINK  [project net ETH_LED_LINK]
MCSI_MCLK: R25.2 ; port MCSI.MCLK
MCSI_PWDN: R31.2 ; port SDC1.CMD, port MCSI.PWDN  [also labelled SDC1_CMD]
MCSI_RST: R32.2 ; port SDC1.CLK, port MCSI.RST  [also labelled SDC1_CLK]
PF6: J1.3(CC1) J1.11(CC2) R21.1 ; port USB.IDDET, port MISC.PF6  [also labelled USB_ID]
RXN: C42.2 EARTHNET1.6(RD-) ; port EPHY.RXN  [project net ETH_RX_N]
RXP: C41.2 EARTHNET1.3(RD+) ; port EPHY.RXP  [project net ETH_RX_P]
SDC0_CLK: U22.3(CLK) ; port SDC0.CLK
SDC0_CMD: S2.2 U22.5(CMD) ; port SDC0.CMD
SDC0_D0: U22.6(D0)
SDC0_D1: U22.7(D1)
SDC0_D2: U22.1(D2)
SDC0_D3: U22.2(D3)
SDC1_D0: R30.2
SDC1_D1: R29.2
SDC1_D2: R28.2
SDC1_D3: R27.2
SPEED_LED: EARTHNET1.9(LED(G)_A) ; port EPHY.LED_SPD  [project net ETH_LED_SPD]
TXN: C40.2 EARTHNET1.2(TD-) ; port EPHY.TXN  [project net ETH_TX_N]
TXP: C39.2 EARTHNET1.1(TD+) ; port EPHY.TXP  [project net ETH_TX_P]
UART1_RX: P5.3 ; port TWI1.SDA  [project net TWI1_SDA]
UART1_TX: P5.4 ; port TWI1.SCL  [project net TWI1_SCK]
NetD9_2: D9.2(K) R24.1
NetD10_1: D10.1(K) R26.1
NetD10_3: D10.3(K) R25.1
NetD11_1: D11.1(K) R28.1
NetD11_3: D11.3(K) R27.1
NetD12_1: D12.1(K) R30.1
NetD12_3: D12.3(K) R29.1
NetD13_1: D13.1(K) R32.1
NetD13_3: D13.3(K) R31.1
NetD14_1: D14.1(K) R34.1
NetD14_3: D14.3(K) R33.1
NetEARTHNET1_10: EARTHNET1.10(LED(G)_K) R22.2
NetEARTHNET1_11: EARTHNET1.11(LED(Y)_K) R23.2

Not connected (* = marked no-connect by the designer): EARTHNET1 7(NC)*; J1 6(SUB1)* 14(SUB2)*; U23 4(I/O) 6(I/O)

### Buses and harness runs
bus LCD_D[0..23]
bus SDC0_D[0..3]
bus SDC1_D[0..3]

## Nets that join several sheets
1V2: v3s (15 pins), power (16 pins)
1V8: v3s (12 pins), power (12 pins)
3V0: v3s (U1.76 U1.115), power (7 pins)
3V3: v3s (11 pins), power (14 pins), can (16 pins), misc (8 pins)
5V: power (16 pins), can (8 pins), misc (F1.2 P5.1)
24V: power (C69.2 C72.2 R42.2 U26.5), misc (P6.3)
AGND_0: can (11 pins), misc (P1.2)
AGND_1: can (11 pins), misc (P2.2)
AGND_2: can (11 pins), misc (P3.2)
AGND_3: can (11 pins), misc (P4.2)
EARTH: can (8 pins), misc (EARTHNET1.13 EARTHNET1.14 J1.17 P6.2)
GND: v3s (11 pins), power (68 pins), can (40 pins), misc (20 pins)
SVREF: v3s (U1.63 U1.71), power (C92.1 C93.2 R45.2 R47.1)
VHP_BP: v3s (U1.123), power (C78.2 C80.2)
VRA1: v3s (U1.117), power (C94.2)
VRA2: v3s (U1.118), power (C91.2 R46.2)
VRTC: v3s (U1.98), power (C71.2 R41.2)
VRTC_IO: v3s (U1.97), power (C84.2)
CAN0_H: can (D2.2 R10.1), misc (P1.1)
CAN0_L: can (D1.2 R9.1), misc (P1.3)
CAN1_H: can (D4.2 R12.1), misc (P2.1)
CAN1_L: can (D3.2 R11.1), misc (P2.3)
CAN2_H: can (D6.2 R14.1), misc (P3.1)
CAN2_L: can (D5.2 R13.1), misc (P3.3)
CAN3_H: can (D8.2 R16.1), misc (P4.1)
CAN3_L: can (D7.2 R15.1), misc (P4.3)
CS1: v3s (U1.54), can (U2.16)
CS2: v3s (U1.37), can (U3.16)
CS3: v3s (U1.36), can (U4.16)
CS4: v3s (U1.35), can (U5.16)
CSI_SDA: v3s (U1.8), misc (S1.2)
DM: v3s (U1.110), misc (J1.5 J1.13 U23.3)
DP: v3s (U1.111), misc (J1.4 J1.12 U23.1)
ETH_LED_LINK: v3s (U1.77), misc (EARTHNET1.12)
ETH_LED_SPD: v3s (U1.78), misc (EARTHNET1.9)
ETH_RX_N: v3s (U1.89), misc (C42.2 EARTHNET1.6)
ETH_RX_P: v3s (U1.90), misc (C41.2 EARTHNET1.3)
ETH_TX_N: v3s (U1.91), misc (C40.2 EARTHNET1.2)
ETH_TX_P: v3s (U1.92), misc (C39.2 EARTHNET1.1)
INT1: v3s (U1.44), can (U2.12)
INT2: v3s (U1.43), can (U3.12)
INT3: v3s (U1.42), can (U4.12)
INT4: v3s (U1.41), can (U5.12)
LCD_D21: v3s (U1.11), misc (R26.2)
LCD_D22: v3s (U1.7), misc (R34.2)
LCD_D23: v3s (U1.6), misc (R33.2)
MCSI_MCLK: v3s (U1.10), misc (R25.2)
MCSI_PWDN: v3s (U1.4), misc (R31.2)
MCSI_RST: v3s (U1.5), misc (R32.2)
MISO: v3s (U1.52), can (U2.15 U3.15 U4.15 U5.15)
MOSI: v3s (U1.55), can (U2.14 U3.14 U4.14 U5.14)
PF6: v3s (U1.100), misc (J1.3 J1.11 R21.1)
SCK: v3s (U1.53), can (U2.13 U3.13 U4.13 U5.13)
SDC0_CLK: v3s (U1.105), misc (U22.3)
SDC0_CMD: v3s (U1.103), misc (S2.2 U22.5)
SDC0_D0: v3s (U1.106), misc (U22.6)
SDC0_D1: v3s (U1.107), misc (U22.7)
SDC0_D2: v3s (U1.101), misc (U22.1)
SDC0_D3: v3s (U1.102), misc (U22.2)
TWI1_SCK: v3s (U1.48), misc (P5.4)
TWI1_SDA: v3s (U1.49), misc (P5.3)
